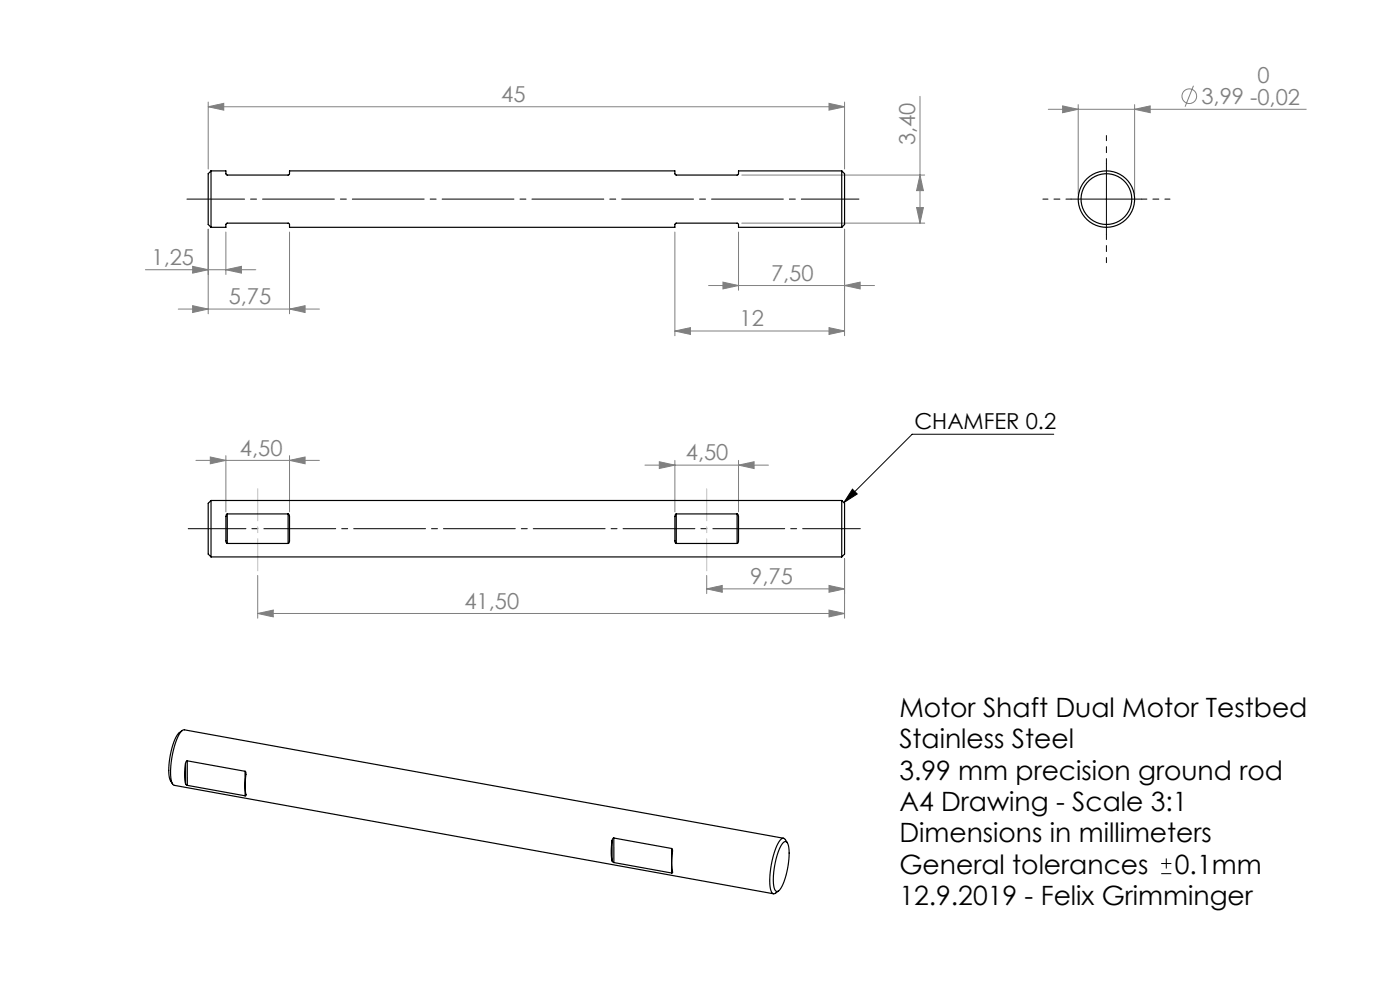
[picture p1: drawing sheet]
<svg xmlns="http://www.w3.org/2000/svg" width="297mm" height="210mm" viewBox="0 0 297 210" stroke-linecap="round" stroke-linejoin="round" font-family="sans-serif">
<g fill="none" stroke="#808080" stroke-width=".21">
<path d="M253.2 18.2l-1.8 4.4M44.2 22.6l3.3-.7v1.5zM44.2 21.6v14.2M44.2 22.6h135M157.4 37.1h38.8M175.9 21.9l3.3 .7-3.3 .8zM179.2 21.6v14.2M195.2 37.1l.7 3.3h-1.5zM195.2 20.4v26.9M222.4 23.2h54.7M225.4 22.5l3.3 .7-3.3 .7zM228.7 22.2v19"/>
<path d="M240.7 23.2l3.3-.7v1.4zM240.7 22.2v19M30.9 57.2h23.4M40.9 56.5l3.3 .7-3.3 .7zM44.2 48.6v18M47.9 57.2l3.3-.7v1.4zM47.9 49.2v9M61.4 49.2v17.4M143.2 49.2v22M153.4 59.8l3.3 .8-3.3 .7zM156.7 49.2v12.4M157.4 47.3h38.8"/>
<path d="M179.2 48.6v22.6M194.4 44h1.5l-.7 3.3zM37.8 65.6h30M40.9 64.8l3.3 .8-3.3 .7zM61.4 65.6l3.3-.8v1.5zM143.2 70.2l3.3-.7v1.4zM143.2 70.2h36M150.3 60.6h35.2M175.9 69.5l3.3 .7-3.3 .7zM179.2 60.6l3.3-.8v1.5zM41.6 97.7h26.2M44.6 96.9l3.3 .8-3.3 .7z"/>
<path d="M47.9 96.7v11.9M61.4 97.7l3.3-.8v1.5zM61.4 96.7v11.9M136.8 98.7h26.2M139.9 97.9l3.3 .8-3.3 .7zM143.2 97.7v10.9M156.7 98.7l3.3-.8v1.5zM156.7 97.7v10.9M179.2 118.5v12.6M54.7 130.1l3.3-.7v1.5zM54.7 122.1v9M54.7 130.1h124.5"/>
<path d="M149.9 124.9l3.3-.7v1.4zM149.9 122.1v3.8M149.9 124.9h29.3M175.9 124.2l3.3 .7-3.3 .7zM175.9 129.4l3.3 .7-3.3 .8z"/>
<circle cx="252.3" cy="20.4" r="1.56"/>
</g>
<path d="M234.7 34.7v15M227.2 42.2h15M223.5 92.1h-30l-14.5 14.5M180.8 103.8l1.1 1-2.9 1.8zM246.3 185.3h2.2M246.3 183.2h2.2M247.4 182.1v2.1" fill="none" stroke="#000" stroke-width=".21"/>
<path d="M39.7 42.2h142.5M39.9 112.1h142.6" fill="none" stroke="#000" stroke-width=".21" stroke-dasharray="15.2 1.3 1.3 1.3" stroke-dashoffset="3"/>
<path d="M234.7 34.7v-6M227.2 42.2h-6M234.7 49.7v6M242.2 42.2h6" fill="none" stroke="#000" stroke-width=".21" stroke-dasharray="15.2 1.3 1.3 1.3" stroke-dashoffset="14.2"/>
<path d="M54.7 103.7v17.4M149.9 103.7v17.4" fill="none" stroke="#c0c0c0" stroke-width=".21" stroke-dasharray="15.2 1.3 1.3 1.3" stroke-dashoffset="8.4"/>
<path d="M180.8 103.8l1.1 1-2.9 1.8z" fill="#000"/>
<g fill="#808080">
<path d="M175.9 124.2l3.3 .7-3.3 .7zM149.9 124.9l3.3-.7v1.4zM175.9 129.4l3.3 .7-3.3 .8zM54.7 130.1l3.3-.7v1.5z"/>
<path d="M225.4 22.5l3.3 .7-3.3 .7zM240.7 23.2l3.3-.7v1.4z"/>
<path d="M44.2 22.6l3.3-.7v1.5zM175.9 21.9l3.3 .7-3.3 .8zM40.9 56.5l3.3 .7-3.3 .7zM47.9 57.2l3.3-.7v1.4zM40.9 64.8l3.3 .8-3.3 .7zM61.4 65.6l3.3-.8v1.5z"/>
<path d="M179.2 60.6l3.3-.8v1.5zM153.4 59.8l3.3 .8-3.3 .7zM175.9 69.5l3.3 .7-3.3 .7zM143.2 70.2l3.3-.7v1.4z"/>
<path d="M195.2 37.1l.7 3.3h-1.5zM194.4 44h1.5l-.7 3.3z"/>
<path d="M44.6 96.9l3.3 .8-3.3 .7zM61.4 97.7l3.3-.8v1.5zM139.9 97.9l3.3 .8-3.3 .7zM156.7 98.7l3.3-.8v1.5z"/>
</g>
<g fill="none" stroke="#000" stroke-width=".25">
<path d="M44.8 36.2v12M44.8 36.2h3.1a.67 .67 0 0 0 .3 .9h13a.62 .62 0 0 0 .2-.9h81.8a.67 .67 0 0 0 .3 .9h12.9a.62 .62 0 0 0 .3-.9h21.9M44.8 36.2l-.6 .6v10.8l.6 .6M178.6 36.2v12M178.6 36.2l.6 .6v10.8l-.6 .6M44.8 48.2h3.1a.66 .66 0 0 1 .3-.9h13a.72 .72 0 0 1 .2 .9h81.8a.66 .66 0 0 1 .3-.9h12.9a.72 .72 0 0 1 .3 .9h21.9M44.8 106.2v11.9M44.8 106.2l-.6 .6v10.7l.6 .6M44.8 118.1h133.8M44.8 106.2h133.8M48.2 109h-.1a12.9 12.9 0 0 0-.2 4.5l.1 1.5 .2 .3M48.2 115.3h12.9"/>
<path d="M48.2 109h12.9M48.2 109v6.3M61.1 109l.2 .1 .1 .5v5.1l-.1 .4-.2 .2M61.1 109v6.3M143.5 109h-.1a12.9 12.9 0 0 0-.2 4.5v1.5l.3 .3M143.5 115.3h12.9M143.5 109h12.9M143.5 109v6.3M156.4 109l.2 .1 .1 .5v5.1l-.1 .4-.2 .2M156.4 109v6.3M178.6 106.2v11.9M178.6 106.2l.6 .6v10.7l-.6 .6"/>
<path d="M38.7 155a4.6 4.6 0 0 0-2 3 14.7 14.7 0 0 0-.7 7.3l.6 1M39.3 162a12.4 12.4 0 0 0 .1 4.2M39.3 162l.1 4.2M39.4 166.2l.3 .4M39.7 161.4l-.2 .2-.2 .4M39.7 161.4l12.3 2.2M39.7 161.4v5.2M39.7 166.6l12.3 2.2M52 163.6l.1 .2 .1 .5a13.9 13.9 0 0 0 0 4.5h-.2M52 163.6v5.2M129.8 178.3a12.4 12.4 0 0 0 .1 4.3M129.8 178.3l.1 4.3"/>
<path d="M130.2 177.8l-.2 .1-.2 .4M130.2 177.8l12.3 2.2M130.2 177.8v5.2M142.5 180l.1 .1a18.7 18.7 0 0 0 .1 5l-.2 .1M142.5 180v5.2M166.1 178.8a.57 .57 0 0 1 .7-.3 .57 .57 0 0 1 .4 .6 15.1 15.1 0 0 1-1.7 9.6 .64 .64 0 0 1-.8 .4 .64 .64 0 0 1-.5-.7 15.1 15.1 0 0 1 1.9-9.6zM166.2 177.8l-127.2-23a3.7 3.7 0 0 0-1.8 2.7 15.5 15.5 0 0 0-.7 8.7l.5 .4 127.1 23M167 178.8l-.5-.8a.8 .8 0 0 0-1.2 .5 17.4 17.4 0 0 0-1.8 10.4l.2 .3a.54 .54 0 0 0 .8 .2l.7-.4M129.9 182.6l.3 .4M130.2 183l12.3 2.2"/>
<circle cx="234.7" cy="42.2" r="6"/>
<circle cx="234.7" cy="42.2" r="5.4"/>
</g>
<g font-size="5.6">
<text x="190.8" y="152.1">Motor Shaft Dual Motor Testbed</text>
<text x="190.8" y="158.7">Stainless Steel</text>
<text x="190.8" y="165.4">3.99 mm precision ground rod</text>
<text x="190.8" y="172">A4 Drawing - Scale 3:1</text>
<text x="190.8" y="178.7">Dimensions in millimeters</text>
<text x="190.8" y="185.3">General tolerances</text>
<text x="249.2" y="185.3">0.1mm</text>
<text x="190.8" y="192">12.9.2019 - Felix Grimminger</text>
</g>
<g font-size="4.7" fill="#808080">
<text x="266.8" y="17.6">0</text>
<text x="106.3" y="21.6">45</text>
<text x="254.9" y="22.1">3,99 -0,02</text>
<text x="194.2" y="30.8" transform="rotate(-90 194.2 30.8)">3,40</text>
<text x="32.1" y="56.2">1,25</text>
<text x="163.6" y="59.6">7,50</text>
<text x="48.5" y="64.6">5,75</text>
<text x="156.9" y="69.2">12</text>
<text x="50.9" y="96.7">4,50</text>
<text x="145.5" y="97.7">4,50</text>
<text x="159.2" y="123.9">9,75</text>
<text x="98.5" y="129.1">41,50</text>
</g>
<text font-size="4.7" x="194" y="91.1">CHAMFER 0.2</text>
</svg>
